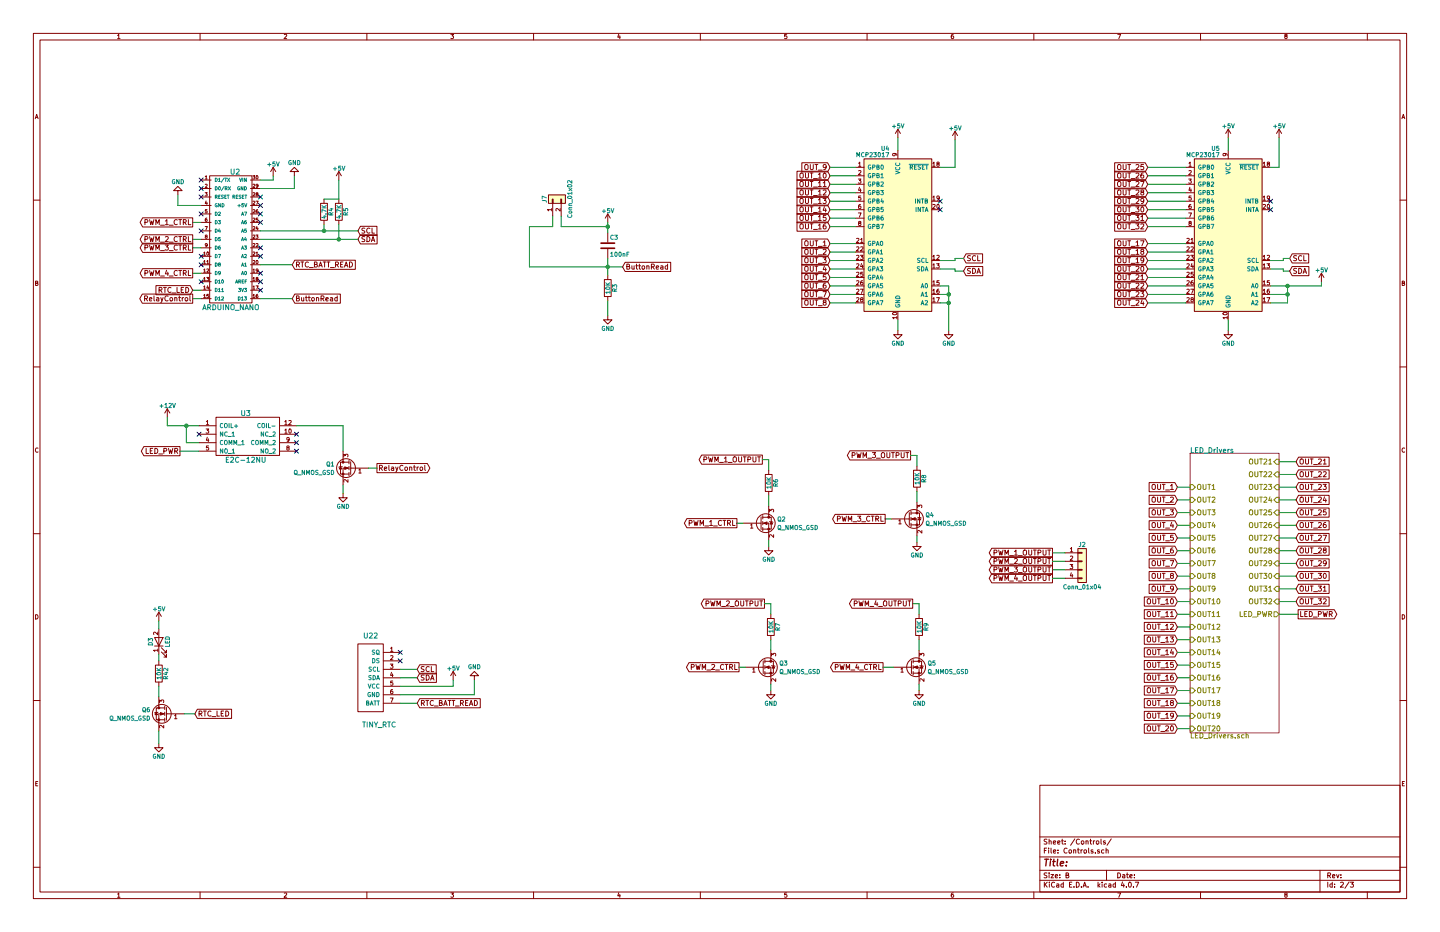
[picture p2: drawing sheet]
EESchema Schematic File Version 2
LIBS:power
LIBS:device
LIBS:switches
LIBS:relays
LIBS:motors
LIBS:transistors
LIBS:conn
LIBS:linear
LIBS:regul
LIBS:74xx
LIBS:cmos4000
LIBS:adc-dac
LIBS:memory
LIBS:xilinx
LIBS:microcontrollers
LIBS:dsp
LIBS:microchip
LIBS:analog_switches
LIBS:motorola
LIBS:texas
LIBS:intel
LIBS:audio
LIBS:interface
LIBS:digital-audio
LIBS:philips
LIBS:display
LIBS:cypress
LIBS:siliconi
LIBS:opto
LIBS:atmel
LIBS:contrib
LIBS:valves
LIBS:NUD3124
LIBS:e2c-12nu
LIBS:tiny_rtc
LIBS:WordClock-cache
EELAYER 25 0
EELAYER END
$Descr B 17000 11000
encoding utf-8
Sheet 2 3
Title ""
Date ""
Rev ""
Comp ""
Comment1 ""
Comment2 ""
Comment3 ""
Comment4 ""
$EndDescr
$Sheet
S 14050 5350 1050 3300
U 59E5815C
F0 "LED_Drivers" 60
F1 "LED_Drivers.sch" 60
F2 "OUT1" I L 14050 5750 60 
F3 "OUT2" I L 14050 5900 60 
F4 "OUT3" I L 14050 6050 60 
F5 "OUT4" I L 14050 6200 60 
F6 "OUT5" I L 14050 6350 60 
F7 "OUT6" I L 14050 6500 60 
F8 "OUT7" I L 14050 6650 60 
F9 "OUT8" I L 14050 6800 60 
F10 "OUT9" I L 14050 6950 60 
F11 "OUT10" I L 14050 7100 60 
F12 "OUT11" I L 14050 7250 60 
F13 "OUT12" I L 14050 7400 60 
F14 "OUT13" I L 14050 7550 60 
F15 "OUT14" I L 14050 7700 60 
F16 "OUT15" I L 14050 7850 60 
F17 "OUT16" I L 14050 8000 60 
F18 "OUT17" I L 14050 8150 60 
F19 "OUT18" I L 14050 8300 60 
F20 "OUT19" I L 14050 8450 60 
F21 "OUT20" I L 14050 8600 60 
F22 "OUT21" I R 15100 5450 60 
F23 "OUT22" I R 15100 5600 60 
F24 "OUT23" I R 15100 5750 60 
F25 "OUT24" I R 15100 5900 60 
F26 "OUT25" I R 15100 6050 60 
F27 "OUT26" I R 15100 6200 60 
F28 "OUT27" I R 15100 6350 60 
F29 "OUT28" I R 15100 6500 60 
F30 "OUT29" I R 15100 6650 60 
F31 "OUT30" I R 15100 6800 60 
F32 "OUT31" I R 15100 6950 60 
F33 "OUT32" I R 15100 7100 60 
F34 "LED_PWR" O R 15100 7250 60 
$EndSheet
Text GLabel 13900 5750 0    60   Input ~ 0
OUT_1
Text GLabel 13900 5900 0    60   Input ~ 0
OUT_2
Text GLabel 13900 6050 0    60   Input ~ 0
OUT_3
Text GLabel 13900 6200 0    60   Input ~ 0
OUT_4
Text GLabel 13900 6350 0    60   Input ~ 0
OUT_5
Text GLabel 13900 6500 0    60   Input ~ 0
OUT_6
Text GLabel 13900 6650 0    60   Input ~ 0
OUT_7
Text GLabel 13900 6800 0    60   Input ~ 0
OUT_8
Text GLabel 13900 6950 0    60   Input ~ 0
OUT_9
Text GLabel 13900 7100 0    60   Input ~ 0
OUT_10
Text GLabel 13900 7250 0    60   Input ~ 0
OUT_11
Text GLabel 13900 7400 0    60   Input ~ 0
OUT_12
Text GLabel 13900 7550 0    60   Input ~ 0
OUT_13
Text GLabel 13900 7700 0    60   Input ~ 0
OUT_14
Text GLabel 13900 7850 0    60   Input ~ 0
OUT_15
Text GLabel 13900 8000 0    60   Input ~ 0
OUT_16
Text GLabel 13900 8150 0    60   Input ~ 0
OUT_17
Text GLabel 13900 8300 0    60   Input ~ 0
OUT_18
Text GLabel 13900 8450 0    60   Input ~ 0
OUT_19
Text GLabel 13900 8600 0    60   Input ~ 0
OUT_20
Text GLabel 15300 5450 2    60   Input ~ 0
OUT_21
Text GLabel 15300 5600 2    60   Input ~ 0
OUT_22
Text GLabel 15300 5750 2    60   Input ~ 0
OUT_23
Text GLabel 15300 5900 2    60   Input ~ 0
OUT_24
Text GLabel 15300 6050 2    60   Input ~ 0
OUT_25
Text GLabel 15300 6200 2    60   Input ~ 0
OUT_26
Text GLabel 15300 6350 2    60   Input ~ 0
OUT_27
Text GLabel 15300 6500 2    60   Input ~ 0
OUT_28
Text GLabel 15300 6650 2    60   Input ~ 0
OUT_29
Text GLabel 15300 6800 2    60   Input ~ 0
OUT_30
Text GLabel 15300 6950 2    60   Input ~ 0
OUT_31
Text GLabel 15300 7100 2    60   Input ~ 0
OUT_32
$Comp
L ARDUINO_NANO U2
U 1 1
P 2175 3625
F 0 "U2" H 2775 5225 60  0000 C CNN
F 1 "ARDUINO_NANO" H 2725 3625 60  0000 C CNN
F 2 "Modules:Arduino_Nano" H 2175 3625 60  0001 C CNN
F 3 "" H 2175 3625 60  0001 C CNN
	1    2175 3625
	1    0    0    -1  
$EndComp
$Comp
L GND #PWR018
U 1 1
P 2100 2300
F 0 "#PWR018" H 2100 2050 50  0001 C CNN
F 1 "GND" H 2100 2150 50  0000 C CNN
F 2 "" H 2100 2300 50  0001 C CNN
F 3 "" H 2100 2300 50  0001 C CNN
	1    2100 2300
	-1   0    0    1   
$EndComp
$Comp
L GND #PWR019
U 1 1
P 3475 2075
F 0 "#PWR019" H 3475 1825 50  0001 C CNN
F 1 "GND" H 3475 1925 50  0000 C CNN
F 2 "" H 3475 2075 50  0001 C CNN
F 3 "" H 3475 2075 50  0001 C CNN
	1    3475 2075
	-1   0    0    1   
$EndComp
NoConn ~ 3075 2425
NoConn ~ 3075 2525
NoConn ~ 3075 2625
NoConn ~ 3075 2925
NoConn ~ 3075 3025
NoConn ~ 3075 3225
NoConn ~ 3075 3325
NoConn ~ 3075 3425
$Comp
L MCP23017 U4
U 1 1
P 10600 2775
F 0 "U4" H 10500 3800 50  0000 R CNN
F 1 "MCP23017" H 10500 3725 50  0000 R CNN
F 2 "SMD_Packages:SOIC-28" H 10650 1825 50  0001 L CNN
F 3 "" H 10850 3775 50  0001 C CNN
	1    10600 2775
	1    0    0    -1  
$EndComp
$Comp
L MCP23017 U5
U 1 1
P 14500 2775
F 0 "U5" H 14400 3800 50  0000 R CNN
F 1 "MCP23017" H 14400 3725 50  0000 R CNN
F 2 "SMD_Packages:SOIC-28" H 14550 1825 50  0001 L CNN
F 3 "" H 14750 3775 50  0001 C CNN
	1    14500 2775
	1    0    0    -1  
$EndComp
$Comp
L GND #PWR020
U 1 1
P 10600 3900
F 0 "#PWR020" H 10600 3650 50  0001 C CNN
F 1 "GND" H 10600 3750 50  0000 C CNN
F 2 "" H 10600 3900 50  0001 C CNN
F 3 "" H 10600 3900 50  0001 C CNN
	1    10600 3900
	1    0    0    -1  
$EndComp
$Comp
L GND #PWR021
U 1 1
P 11200 3900
F 0 "#PWR021" H 11200 3650 50  0001 C CNN
F 1 "GND" H 11200 3750 50  0000 C CNN
F 2 "" H 11200 3900 50  0001 C CNN
F 3 "" H 11200 3900 50  0001 C CNN
	1    11200 3900
	1    0    0    -1  
$EndComp
$Comp
L GND #PWR022
U 1 1
P 14500 3900
F 0 "#PWR022" H 14500 3650 50  0001 C CNN
F 1 "GND" H 14500 3750 50  0000 C CNN
F 2 "" H 14500 3900 50  0001 C CNN
F 3 "" H 14500 3900 50  0001 C CNN
	1    14500 3900
	1    0    0    -1  
$EndComp
$Comp
L +5V #PWR023
U 1 1
P 10600 1625
F 0 "#PWR023" H 10600 1475 50  0001 C CNN
F 1 "+5V" H 10600 1765 50  0000 C CNN
F 2 "" H 10600 1625 50  0001 C CNN
F 3 "" H 10600 1625 50  0001 C CNN
	1    10600 1625
	1    0    0    -1  
$EndComp
$Comp
L +5V #PWR024
U 1 1
P 14500 1625
F 0 "#PWR024" H 14500 1475 50  0001 C CNN
F 1 "+5V" H 14500 1765 50  0000 C CNN
F 2 "" H 14500 1625 50  0001 C CNN
F 3 "" H 14500 1625 50  0001 C CNN
	1    14500 1625
	1    0    0    -1  
$EndComp
$Comp
L +5V #PWR025
U 1 1
P 15600 3325
F 0 "#PWR025" H 15600 3175 50  0001 C CNN
F 1 "+5V" H 15600 3465 50  0000 C CNN
F 2 "" H 15600 3325 50  0001 C CNN
F 3 "" H 15600 3325 50  0001 C CNN
	1    15600 3325
	1    0    0    -1  
$EndComp
Text GLabel 11375 3050 2    60   Input ~ 0
SCL
Text GLabel 11375 3200 2    60   Input ~ 0
SDA
Text GLabel 15225 3050 2    60   Input ~ 0
SCL
Text GLabel 15225 3200 2    60   Input ~ 0
SDA
NoConn ~ 11100 2375
NoConn ~ 11100 2475
NoConn ~ 15000 2375
NoConn ~ 15000 2475
$Comp
L +5V #PWR026
U 1 1
P 15100 1625
F 0 "#PWR026" H 15100 1475 50  0001 C CNN
F 1 "+5V" H 15100 1765 50  0000 C CNN
F 2 "" H 15100 1625 50  0001 C CNN
F 3 "" H 15100 1625 50  0001 C CNN
	1    15100 1625
	1    0    0    -1  
$EndComp
$Comp
L +5V #PWR027
U 1 1
P 11275 1650
F 0 "#PWR027" H 11275 1500 50  0001 C CNN
F 1 "+5V" H 11275 1790 50  0000 C CNN
F 2 "" H 11275 1650 50  0001 C CNN
F 3 "" H 11275 1650 50  0001 C CNN
	1    11275 1650
	1    0    0    -1  
$EndComp
Text GLabel 4225 2725 2    60   Input ~ 0
SCL
Text GLabel 4225 2825 2    60   Input ~ 0
SDA
$Comp
L +5V #PWR028
U 1 1
P 4000 2125
F 0 "#PWR028" H 4000 1975 50  0001 C CNN
F 1 "+5V" H 4000 2265 50  0000 C CNN
F 2 "" H 4000 2125 50  0001 C CNN
F 3 "" H 4000 2125 50  0001 C CNN
	1    4000 2125
	1    0    0    -1  
$EndComp
$Comp
L R R4
U 1 1
P 3825 2500
F 0 "R4" V 3905 2500 50  0000 C CNN
F 1 "4.7K" V 3825 2500 50  0000 C CNN
F 2 "Resistors_SMD:R_0603_HandSoldering" V 3755 2500 50  0001 C CNN
F 3 "" H 3825 2500 50  0001 C CNN
	1    3825 2500
	1    0    0    -1  
$EndComp
$Comp
L R R5
U 1 1
P 4000 2500
F 0 "R5" V 4080 2500 50  0000 C CNN
F 1 "4.7K" V 4000 2500 50  0000 C CNN
F 2 "Resistors_SMD:R_0603_HandSoldering" V 3930 2500 50  0001 C CNN
F 3 "" H 4000 2500 50  0001 C CNN
	1    4000 2500
	1    0    0    -1  
$EndComp
Text GLabel 9800 2875 0    60   Input ~ 0
OUT_1
Text GLabel 9800 2975 0    60   Input ~ 0
OUT_2
Text GLabel 9800 3075 0    60   Input ~ 0
OUT_3
Text GLabel 9800 3175 0    60   Input ~ 0
OUT_4
Text GLabel 9800 3275 0    60   Input ~ 0
OUT_5
Text GLabel 9800 3375 0    60   Input ~ 0
OUT_6
Text GLabel 9800 3475 0    60   Input ~ 0
OUT_7
Text GLabel 9800 3575 0    60   Input ~ 0
OUT_8
Text GLabel 9800 1975 0    60   Input ~ 0
OUT_9
Text GLabel 9800 2075 0    60   Input ~ 0
OUT_10
Text GLabel 9800 2175 0    60   Input ~ 0
OUT_11
Text GLabel 9800 2275 0    60   Input ~ 0
OUT_12
Text GLabel 9800 2375 0    60   Input ~ 0
OUT_13
Text GLabel 9800 2475 0    60   Input ~ 0
OUT_14
Text GLabel 9800 2575 0    60   Input ~ 0
OUT_15
Text GLabel 9800 2675 0    60   Input ~ 0
OUT_16
Text GLabel 13550 2875 0    60   Input ~ 0
OUT_17
Text GLabel 13550 2975 0    60   Input ~ 0
OUT_18
Text GLabel 13550 3075 0    60   Input ~ 0
OUT_19
Text GLabel 13550 3175 0    60   Input ~ 0
OUT_20
Text GLabel 13550 3275 0    60   Input ~ 0
OUT_21
Text GLabel 13550 3375 0    60   Input ~ 0
OUT_22
Text GLabel 13550 3475 0    60   Input ~ 0
OUT_23
Text GLabel 13550 3575 0    60   Input ~ 0
OUT_24
Text GLabel 13550 1975 0    60   Input ~ 0
OUT_25
Text GLabel 13550 2075 0    60   Input ~ 0
OUT_26
Text GLabel 13550 2175 0    60   Input ~ 0
OUT_27
Text GLabel 13550 2275 0    60   Input ~ 0
OUT_28
Text GLabel 13550 2375 0    60   Input ~ 0
OUT_29
Text GLabel 13550 2475 0    60   Input ~ 0
OUT_30
Text GLabel 13550 2575 0    60   Input ~ 0
OUT_31
Text GLabel 13550 2675 0    60   Input ~ 0
OUT_32
$Comp
L +5V #PWR029
U 1 1
P 7175 2625
F 0 "#PWR029" H 7175 2475 50  0001 C CNN
F 1 "+5V" H 7175 2765 50  0000 C CNN
F 2 "" H 7175 2625 50  0001 C CNN
F 3 "" H 7175 2625 50  0001 C CNN
	1    7175 2625
	1    0    0    -1  
$EndComp
$Comp
L R R3
U 1 1
P 7175 3400
F 0 "R3" V 7255 3400 50  0000 C CNN
F 1 "10K" V 7175 3400 50  0000 C CNN
F 2 "Resistors_SMD:R_0603_HandSoldering" V 7105 3400 50  0001 C CNN
F 3 "" H 7175 3400 50  0001 C CNN
	1    7175 3400
	1    0    0    -1  
$EndComp
NoConn ~ 2375 3025
NoConn ~ 2375 3125
NoConn ~ 2375 3325
NoConn ~ 2375 2125
NoConn ~ 2375 2225
NoConn ~ 2375 2325
NoConn ~ 2375 2525
NoConn ~ 2375 2725
Text GLabel 2275 3525 0    60   Output ~ 0
RelayControl
Text GLabel 3450 3525 2    60   Input ~ 0
ButtonRead
Text GLabel 7350 3150 2    60   Input ~ 0
ButtonRead
$Comp
L GND #PWR030
U 1 1
P 7175 3725
F 0 "#PWR030" H 7175 3475 50  0001 C CNN
F 1 "GND" H 7175 3575 50  0000 C CNN
F 2 "" H 7175 3725 50  0001 C CNN
F 3 "" H 7175 3725 50  0001 C CNN
	1    7175 3725
	1    0    0    -1  
$EndComp
$Comp
L C C3
U 1 1
P 7175 2900
F 0 "C3" H 7200 3000 50  0000 L CNN
F 1 "100nF" H 7200 2800 50  0000 L CNN
F 2 "Capacitors_SMD:C_0805_HandSoldering" H 7213 2750 50  0001 C CNN
F 3 "" H 7175 2900 50  0001 C CNN
	1    7175 2900
	1    0    0    -1  
$EndComp
$Comp
L E2C-12NU U3
U 1 1
P 2850 5325
F 0 "U3" H 2900 5775 60  0000 C CNN
F 1 "E2C-12NU" H 2900 5225 60  0000 C CNN
F 2 "CustomFootprint:EC2-12NU" H 2850 5325 60  0001 C CNN
F 3 "" H 2850 5325 60  0001 C CNN
	1    2850 5325
	1    0    0    -1  
$EndComp
NoConn ~ 3500 5125
NoConn ~ 3500 5225
NoConn ~ 3500 5325
$Comp
L Q_NMOS_GSD Q1
U 1 1
P 4150 5525
F 0 "Q1" H 4350 5575 50  0000 L CNN
F 1 "Q_NMOS_GSD" H 4350 5475 50  0000 L CNN
F 2 "TO_SOT_Packages_SMD:SOT-23_Handsoldering" H 4350 5625 50  0001 C CNN
F 3 "" H 4150 5525 50  0001 C CNN
	1    4150 5525
	-1   0    0    -1  
$EndComp
$Comp
L GND #PWR031
U 1 1
P 4050 5825
F 0 "#PWR031" H 4050 5575 50  0001 C CNN
F 1 "GND" H 4050 5675 50  0000 C CNN
F 2 "" H 4050 5825 50  0001 C CNN
F 3 "" H 4050 5825 50  0001 C CNN
	1    4050 5825
	1    0    0    -1  
$EndComp
Text GLabel 4450 5525 2    60   Output ~ 0
RelayControl
$Comp
L +12V #PWR032
U 1 1
P 1975 4925
F 0 "#PWR032" H 1975 4775 50  0001 C CNN
F 1 "+12V" H 1975 5065 50  0000 C CNN
F 2 "" H 1975 4925 50  0001 C CNN
F 3 "" H 1975 4925 50  0001 C CNN
	1    1975 4925
	1    0    0    -1  
$EndComp
Text GLabel 2275 2625 0    60   Output ~ 0
PWM_1_CTRL
Text GLabel 2275 2825 0    60   Output ~ 0
PWM_2_CTRL
Text GLabel 2275 2925 0    60   Output ~ 0
PWM_3_CTRL
Text GLabel 2275 3225 0    60   Output ~ 0
PWM_4_CTRL
$Comp
L Q_NMOS_GSD Q2
U 1 1
P 8975 6175
F 0 "Q2" H 9175 6225 50  0000 L CNN
F 1 "Q_NMOS_GSD" H 9175 6125 50  0000 L CNN
F 2 "TO_SOT_Packages_SMD:SOT-23_Handsoldering" H 9175 6275 50  0001 C CNN
F 3 "" H 8975 6175 50  0001 C CNN
	1    8975 6175
	1    0    0    -1  
$EndComp
Text GLabel 8700 6175 0    60   Output ~ 0
PWM_1_CTRL
Text GLabel 8725 7875 0    60   Output ~ 0
PWM_2_CTRL
Text GLabel 10450 6125 0    60   Output ~ 0
PWM_3_CTRL
$Comp
L R R6
U 1 1
P 9075 5700
F 0 "R6" V 9155 5700 50  0000 C CNN
F 1 "10K" V 9075 5700 50  0000 C CNN
F 2 "Resistors_SMD:R_0603_HandSoldering" V 9005 5700 50  0001 C CNN
F 3 "" H 9075 5700 50  0001 C CNN
	1    9075 5700
	1    0    0    -1  
$EndComp
$Comp
L GND #PWR033
U 1 1
P 9075 6450
F 0 "#PWR033" H 9075 6200 50  0001 C CNN
F 1 "GND" H 9075 6300 50  0000 C CNN
F 2 "" H 9075 6450 50  0001 C CNN
F 3 "" H 9075 6450 50  0001 C CNN
	1    9075 6450
	1    0    0    -1  
$EndComp
Text GLabel 9000 5425 0    60   Output ~ 0
PWM_1_OUTPUT
$Comp
L Q_NMOS_GSD Q4
U 1 1
P 10725 6125
F 0 "Q4" H 10925 6175 50  0000 L CNN
F 1 "Q_NMOS_GSD" H 10925 6075 50  0000 L CNN
F 2 "TO_SOT_Packages_SMD:SOT-23_Handsoldering" H 10925 6225 50  0001 C CNN
F 3 "" H 10725 6125 50  0001 C CNN
	1    10725 6125
	1    0    0    -1  
$EndComp
$Comp
L R R8
U 1 1
P 10825 5650
F 0 "R8" V 10905 5650 50  0000 C CNN
F 1 "10K" V 10825 5650 50  0000 C CNN
F 2 "Resistors_SMD:R_0603_HandSoldering" V 10755 5650 50  0001 C CNN
F 3 "" H 10825 5650 50  0001 C CNN
	1    10825 5650
	1    0    0    -1  
$EndComp
$Comp
L GND #PWR034
U 1 1
P 10825 6400
F 0 "#PWR034" H 10825 6150 50  0001 C CNN
F 1 "GND" H 10825 6250 50  0000 C CNN
F 2 "" H 10825 6400 50  0001 C CNN
F 3 "" H 10825 6400 50  0001 C CNN
	1    10825 6400
	1    0    0    -1  
$EndComp
Text GLabel 10750 5375 0    60   Output ~ 0
PWM_3_OUTPUT
$Comp
L Q_NMOS_GSD Q5
U 1 1
P 10750 7875
F 0 "Q5" H 10950 7925 50  0000 L CNN
F 1 "Q_NMOS_GSD" H 10950 7825 50  0000 L CNN
F 2 "TO_SOT_Packages_SMD:SOT-23_Handsoldering" H 10950 7975 50  0001 C CNN
F 3 "" H 10750 7875 50  0001 C CNN
	1    10750 7875
	1    0    0    -1  
$EndComp
$Comp
L R R9
U 1 1
P 10850 7400
F 0 "R9" V 10930 7400 50  0000 C CNN
F 1 "10K" V 10850 7400 50  0000 C CNN
F 2 "Resistors_SMD:R_0603_HandSoldering" V 10780 7400 50  0001 C CNN
F 3 "" H 10850 7400 50  0001 C CNN
	1    10850 7400
	1    0    0    -1  
$EndComp
$Comp
L GND #PWR035
U 1 1
P 10850 8150
F 0 "#PWR035" H 10850 7900 50  0001 C CNN
F 1 "GND" H 10850 8000 50  0000 C CNN
F 2 "" H 10850 8150 50  0001 C CNN
F 3 "" H 10850 8150 50  0001 C CNN
	1    10850 8150
	1    0    0    -1  
$EndComp
Text GLabel 10775 7125 0    60   Output ~ 0
PWM_4_OUTPUT
$Comp
L Q_NMOS_GSD Q3
U 1 1
P 9000 7875
F 0 "Q3" H 9200 7925 50  0000 L CNN
F 1 "Q_NMOS_GSD" H 9200 7825 50  0000 L CNN
F 2 "TO_SOT_Packages_SMD:SOT-23_Handsoldering" H 9200 7975 50  0001 C CNN
F 3 "" H 9000 7875 50  0001 C CNN
	1    9000 7875
	1    0    0    -1  
$EndComp
$Comp
L R R7
U 1 1
P 9100 7400
F 0 "R7" V 9180 7400 50  0000 C CNN
F 1 "10K" V 9100 7400 50  0000 C CNN
F 2 "Resistors_SMD:R_0603_HandSoldering" V 9030 7400 50  0001 C CNN
F 3 "" H 9100 7400 50  0001 C CNN
	1    9100 7400
	1    0    0    -1  
$EndComp
$Comp
L GND #PWR036
U 1 1
P 9100 8150
F 0 "#PWR036" H 9100 7900 50  0001 C CNN
F 1 "GND" H 9100 8000 50  0000 C CNN
F 2 "" H 9100 8150 50  0001 C CNN
F 3 "" H 9100 8150 50  0001 C CNN
	1    9100 8150
	1    0    0    -1  
$EndComp
Text GLabel 9025 7125 0    60   Output ~ 0
PWM_2_OUTPUT
$Comp
L Conn_01x04 J2
U 1 1
P 12775 6625
F 0 "J2" H 12775 6825 50  0000 C CNN
F 1 "Conn_01x04" H 12775 6325 50  0000 C CNN
F 2 "Connectors_Phoenix:PhoenixContact_MC-G_04x3.50mm_Angled" H 12775 6625 50  0001 C CNN
F 3 "" H 12775 6625 50  0001 C CNN
	1    12775 6625
	1    0    0    -1  
$EndComp
Text GLabel 12425 6725 0    60   Output ~ 0
PWM_3_OUTPUT
Text GLabel 12425 6825 0    60   Output ~ 0
PWM_4_OUTPUT
Text GLabel 12425 6625 0    60   Output ~ 0
PWM_2_OUTPUT
Text GLabel 12425 6525 0    60   Output ~ 0
PWM_1_OUTPUT
Text GLabel 2125 5325 0    60   Output ~ 0
LED_PWR
Text GLabel 15325 7250 2    60   Output ~ 0
LED_PWR
Text GLabel 10425 7875 0    60   Output ~ 0
PWM_4_CTRL
NoConn ~ 2350 5125
NoConn ~ 3075 2325
$Comp
L Conn_01x02 J7
U 1 1
P 6525 2350
F 0 "J7" H 6525 2450 50  0000 C CNN
F 1 "Conn_01x02" H 6525 2150 50  0000 C CNN
F 2 "Connectors_Phoenix:PhoenixContact_MC-G_02x3.50mm_Angled" H 6525 2350 50  0001 C CNN
F 3 "" H 6525 2350 50  0001 C CNN
	1    6525 2350
	0    -1   -1   0   
$EndComp
$Comp
L +5V #PWR037
U 1 1
P 3225 2075
F 0 "#PWR037" H 3225 1925 50  0001 C CNN
F 1 "+5V" H 3225 2215 50  0000 C CNN
F 2 "" H 3225 2075 50  0001 C CNN
F 3 "" H 3225 2075 50  0001 C CNN
	1    3225 2075
	1    0    0    -1  
$EndComp
Text GLabel 3450 3125 2    60   Input ~ 0
RTC_BATT_READ
$Comp
L Q_NMOS_GSD Q6
U 1 1
P 1975 8425
F 0 "Q6" H 2175 8475 50  0000 L CNN
F 1 "Q_NMOS_GSD" H 2175 8375 50  0000 L CNN
F 2 "TO_SOT_Packages_SMD:SOT-23_Handsoldering" H 2175 8525 50  0001 C CNN
F 3 "" H 1975 8425 50  0001 C CNN
	1    1975 8425
	-1   0    0    -1  
$EndComp
$Comp
L R R42
U 1 1
P 1875 7950
F 0 "R42" V 1955 7950 50  0000 C CNN
F 1 "10K" V 1875 7950 50  0000 C CNN
F 2 "Resistors_SMD:R_0603_HandSoldering" V 1805 7950 50  0001 C CNN
F 3 "" H 1875 7950 50  0001 C CNN
	1    1875 7950
	1    0    0    -1  
$EndComp
$Comp
L GND #PWR038
U 1 1
P 1875 8775
F 0 "#PWR038" H 1875 8525 50  0001 C CNN
F 1 "GND" H 1875 8625 50  0000 C CNN
F 2 "" H 1875 8775 50  0001 C CNN
F 3 "" H 1875 8775 50  0001 C CNN
	1    1875 8775
	1    0    0    -1  
$EndComp
$Comp
L +5V #PWR039
U 1 1
P 1875 7325
F 0 "#PWR039" H 1875 7175 50  0001 C CNN
F 1 "+5V" H 1875 7465 50  0000 C CNN
F 2 "" H 1875 7325 50  0001 C CNN
F 3 "" H 1875 7325 50  0001 C CNN
	1    1875 7325
	1    0    0    -1  
$EndComp
$Comp
L LED D3
U 1 1
P 1875 7575
F 0 "D3" H 1875 7675 50  0000 C CNN
F 1 "LED" H 1875 7475 50  0000 C CNN
F 2 "LEDs:LED_0805_HandSoldering" H 1875 7575 50  0001 C CNN
F 3 "" H 1875 7575 50  0001 C CNN
	1    1875 7575
	0    -1   -1   0   
$EndComp
Text GLabel 2300 8425 2    60   Input ~ 0
RTC_LED
Text GLabel 2275 3425 0    60   Input ~ 0
RTC_LED
Wire Wire Line
	13900 6650 14050 6650
Wire Wire Line
	14050 6500 13900 6500
Wire Wire Line
	13900 6350 14050 6350
Wire Wire Line
	13900 6200 14050 6200
Wire Wire Line
	13900 6050 14050 6050
Wire Wire Line
	13900 5900 14050 5900
Wire Wire Line
	14050 5750 13900 5750
Wire Wire Line
	13900 6800 14050 6800
Wire Wire Line
	13900 7400 14050 7400
Wire Wire Line
	14050 7250 13900 7250
Wire Wire Line
	13900 7100 14050 7100
Wire Wire Line
	13900 6950 14050 6950
Wire Wire Line
	13900 7550 14050 7550
Wire Wire Line
	13900 8150 14050 8150
Wire Wire Line
	14050 8000 13900 8000
Wire Wire Line
	13900 7850 14050 7850
Wire Wire Line
	13900 7700 14050 7700
Wire Wire Line
	13900 8300 14050 8300
Wire Wire Line
	13900 8600 14050 8600
Wire Wire Line
	14050 8450 13900 8450
Wire Wire Line
	15300 5450 15100 5450
Wire Wire Line
	15100 5600 15300 5600
Wire Wire Line
	15300 5750 15100 5750
Wire Wire Line
	15100 5900 15300 5900
Wire Wire Line
	15300 6050 15100 6050
Wire Wire Line
	15100 6200 15300 6200
Wire Wire Line
	15300 6350 15100 6350
Wire Wire Line
	15100 6500 15300 6500
Wire Wire Line
	15100 6650 15300 6650
Wire Wire Line
	15300 6800 15100 6800
Wire Wire Line
	15100 6950 15300 6950
Wire Wire Line
	15100 7100 15300 7100
Wire Wire Line
	3225 2075 3225 2125
Wire Wire Line
	3225 2125 3075 2125
Wire Wire Line
	3075 2225 3475 2225
Wire Wire Line
	3475 2225 3475 2075
Wire Wire Line
	14500 3775 14500 3900
Wire Wire Line
	11100 3375 11200 3375
Wire Wire Line
	11200 3375 11200 3900
Wire Wire Line
	10600 3775 10600 3900
Wire Wire Line
	11100 3475 11200 3475
Connection ~ 11200 3475
Wire Wire Line
	11100 3575 11200 3575
Connection ~ 11200 3575
Wire Wire Line
	10600 1625 10600 1775
Wire Wire Line
	14500 1625 14500 1775
Wire Wire Line
	15000 3375 15600 3375
Wire Wire Line
	15600 3375 15600 3325
Wire Wire Line
	11100 3075 11275 3075
Wire Wire Line
	11275 3075 11275 3050
Wire Wire Line
	11275 3050 11375 3050
Wire Wire Line
	11100 3175 11275 3175
Wire Wire Line
	11275 3175 11275 3200
Wire Wire Line
	11275 3200 11375 3200
Wire Wire Line
	15000 3075 15150 3075
Wire Wire Line
	15150 3075 15150 3050
Wire Wire Line
	15150 3050 15225 3050
Wire Wire Line
	15000 3175 15150 3175
Wire Wire Line
	15150 3175 15150 3200
Wire Wire Line
	15150 3200 15225 3200
Wire Wire Line
	15100 1625 15100 1975
Wire Wire Line
	15100 1975 15000 1975
Wire Wire Line
	11275 1650 11275 1975
Wire Wire Line
	11275 1975 11100 1975
Wire Wire Line
	3075 2725 4225 2725
Wire Wire Line
	3075 2825 4225 2825
Wire Wire Line
	4000 2125 4000 2350
Wire Wire Line
	4000 2350 3825 2350
Wire Wire Line
	3825 2650 3825 2725
Connection ~ 3825 2725
Wire Wire Line
	4000 2650 4000 2825
Connection ~ 4000 2825
Wire Wire Line
	9800 2875 10100 2875
Wire Wire Line
	9800 3575 10100 3575
Wire Wire Line
	10100 3475 9800 3475
Wire Wire Line
	9800 3375 10100 3375
Wire Wire Line
	10100 3275 9800 3275
Wire Wire Line
	10100 3175 9800 3175
Wire Wire Line
	10100 3075 9800 3075
Wire Wire Line
	10100 2975 9800 2975
Wire Wire Line
	9800 2275 10100 2275
Wire Wire Line
	9800 2375 10100 2375
Wire Wire Line
	10100 2475 9800 2475
Wire Wire Line
	10100 2575 9800 2575
Wire Wire Line
	10100 2675 9800 2675
Wire Wire Line
	9800 1975 10100 1975
Wire Wire Line
	10100 2075 9800 2075
Wire Wire Line
	9800 2175 10100 2175
Wire Wire Line
	13550 2875 14000 2875
Wire Wire Line
	13550 3175 14000 3175
Wire Wire Line
	13550 3075 14000 3075
Wire Wire Line
	13550 2975 14000 2975
Wire Wire Line
	13550 1975 14000 1975
Wire Wire Line
	14000 2675 13550 2675
Wire Wire Line
	13550 3575 14000 3575
Wire Wire Line
	13550 3275 14000 3275
Wire Wire Line
	14000 3375 13550 3375
Wire Wire Line
	13550 3475 14000 3475
Wire Wire Line
	14000 2075 13550 2075
Wire Wire Line
	13550 2175 14000 2175
Wire Wire Line
	14000 2275 13550 2275
Wire Wire Line
	13550 2375 14000 2375
Wire Wire Line
	14000 2475 13550 2475
Wire Wire Line
	13550 2575 14000 2575
Wire Wire Line
	2100 2300 2100 2425
Wire Wire Line
	2100 2425 2375 2425
Wire Wire Line
	7175 2625 7175 2750
Wire Wire Line
	3075 3525 3450 3525
Wire Wire Line
	7175 3550 7175 3725
Wire Wire Line
	7175 3050 7175 3250
Wire Wire Line
	6250 2675 6250 3150
Wire Wire Line
	6250 3150 7350 3150
Connection ~ 7175 3150
Wire Wire Line
	6250 2675 6525 2675
Wire Wire Line
	6625 2675 7175 2675
Connection ~ 7175 2675
Wire Wire Line
	3500 5025 4050 5025
Wire Wire Line
	4050 5025 4050 5325
Wire Wire Line
	4050 5825 4050 5725
Wire Wire Line
	4450 5525 4350 5525
Wire Wire Line
	1975 4925 1975 5025
Wire Wire Line
	1975 5025 2350 5025
Wire Wire Line
	2275 2625 2375 2625
Wire Wire Line
	2275 2825 2375 2825
Wire Wire Line
	2275 2925 2375 2925
Wire Wire Line
	9075 6450 9075 6375
Wire Wire Line
	9075 5850 9075 5975
Wire Wire Line
	9000 5425 9075 5425
Wire Wire Line
	9075 5425 9075 5550
Wire Wire Line
	10825 6400 10825 6325
Wire Wire Line
	10825 5800 10825 5925
Wire Wire Line
	10750 5375 10825 5375
Wire Wire Line
	10825 5375 10825 5500
Wire Wire Line
	10850 8150 10850 8075
Wire Wire Line
	10850 7550 10850 7675
Wire Wire Line
	10775 7125 10850 7125
Wire Wire Line
	10850 7125 10850 7250
Wire Wire Line
	8725 7875 8800 7875
Wire Wire Line
	9100 8150 9100 8075
Wire Wire Line
	9100 7550 9100 7675
Wire Wire Line
	9025 7125 9100 7125
Wire Wire Line
	9100 7125 9100 7250
Wire Wire Line
	12425 6525 12575 6525
Wire Wire Line
	12425 6825 12575 6825
Wire Wire Line
	12575 6725 12425 6725
Wire Wire Line
	12425 6625 12575 6625
Wire Wire Line
	15000 3575 15200 3575
Wire Wire Line
	15200 3575 15200 3375
Connection ~ 15200 3375
Wire Wire Line
	15000 3475 15200 3475
Connection ~ 15200 3475
Wire Wire Line
	2350 5225 2200 5225
Wire Wire Line
	2200 5225 2200 5025
Connection ~ 2200 5025
Wire Wire Line
	2350 5325 2125 5325
Wire Wire Line
	15325 7250 15100 7250
Wire Wire Line
	10425 7875 10550 7875
Wire Wire Line
	10525 6125 10450 6125
Wire Wire Line
	2375 3225 2275 3225
Wire Wire Line
	8775 6175 8700 6175
Wire Wire Line
	6525 2675 6525 2550
Wire Wire Line
	6625 2550 6625 2675
Wire Wire Line
	3075 3125 3450 3125
Wire Wire Line
	1875 8625 1875 8775
Wire Wire Line
	1875 8100 1875 8225
Wire Wire Line
	1875 7325 1875 7425
Wire Wire Line
	1875 7725 1875 7800
Wire Wire Line
	2300 8425 2175 8425
Wire Wire Line
	2375 3425 2275 3425
Wire Wire Line
	2275 3525 2375 3525
$Comp
L TINY_RTC U22
U 1 1
P 4525 8600
F 0 "U22" H 4375 9700 60  0000 C CNN
F 1 "TINY_RTC" H 4475 8650 60  0000 C CNN
F 2 "CustomFootprint:tiny_rtc" H 4525 8600 60  0001 C CNN
F 3 "" H 4525 8600 60  0001 C CNN
	1    4525 8600
	1    0    0    -1  
$EndComp
Text GLabel 4925 7900 2    60   Input ~ 0
SCL
Text GLabel 4925 8000 2    60   Input ~ 0
SDA
Text GLabel 4925 8300 2    60   Input ~ 0
RTC_BATT_READ
NoConn ~ 4725 7700
NoConn ~ 4725 7800
$Comp
L +5V #PWR040
U 1 1
P 5350 8025
F 0 "#PWR040" H 5350 7875 50  0001 C CNN
F 1 "+5V" H 5350 8165 50  0000 C CNN
F 2 "" H 5350 8025 50  0001 C CNN
F 3 "" H 5350 8025 50  0001 C CNN
	1    5350 8025
	1    0    0    -1  
$EndComp
Wire Wire Line
	4725 7900 4925 7900
Wire Wire Line
	4725 8000 4925 8000
Wire Wire Line
	4725 8300 4925 8300
Wire Wire Line
	4725 8100 5350 8100
Wire Wire Line
	5350 8100 5350 8025
$Comp
L GND #PWR041
U 1 1
P 5600 8025
F 0 "#PWR041" H 5600 7775 50  0001 C CNN
F 1 "GND" H 5600 7875 50  0000 C CNN
F 2 "" H 5600 8025 50  0001 C CNN
F 3 "" H 5600 8025 50  0001 C CNN
	1    5600 8025
	-1   0    0    1   
$EndComp
Wire Wire Line
	5600 8025 5600 8200
Wire Wire Line
	5600 8200 4725 8200
$EndSCHEMATC
